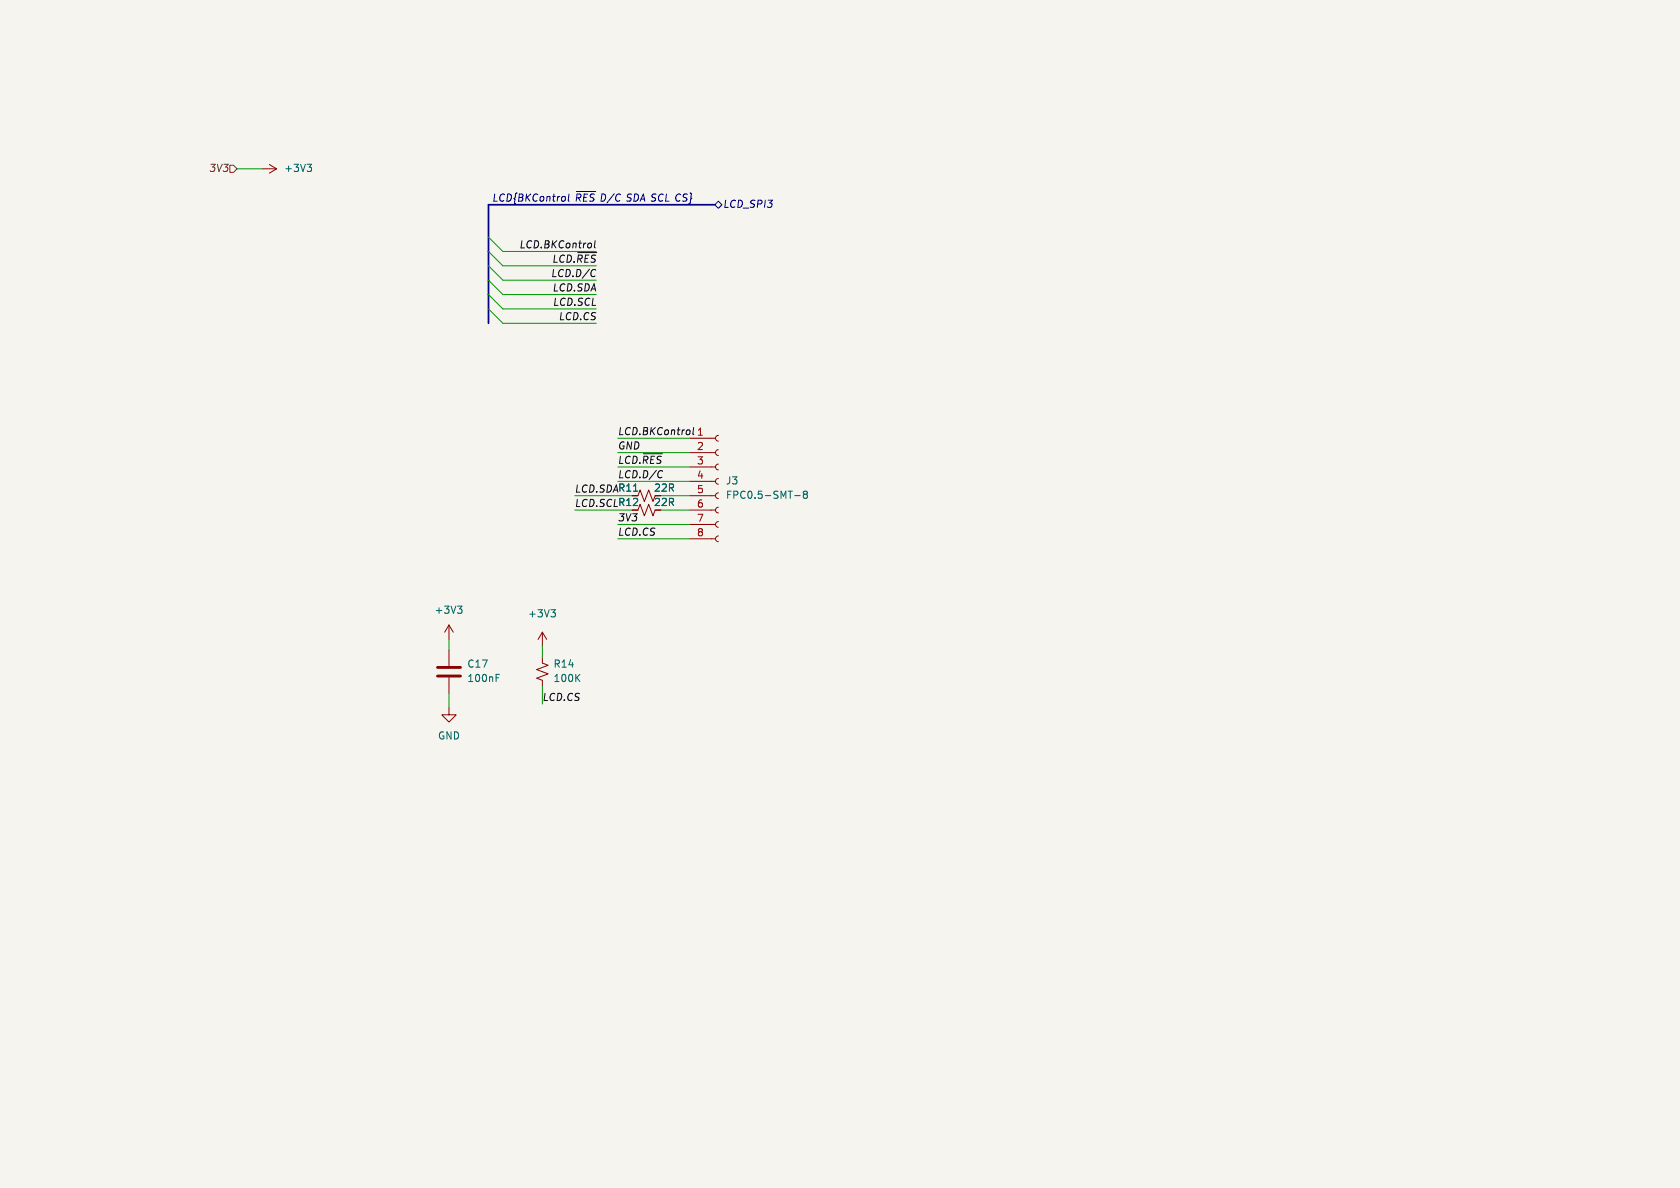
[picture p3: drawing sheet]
<svg xmlns="http://www.w3.org/2000/svg" width="297mm" height="210mm" viewBox="0 0 297 210" stroke-linecap="round" stroke-linejoin="round" font-family="sans-serif">
<path d="M0 0h297v210h-297z" fill="#f5f4ef" stroke="#f5f4ef" stroke-width=".18"/>
<g fill="none" stroke="#840000" stroke-width=".18">
<path d="M46.4 29.8h2.5M47.6 29.1l1.3 .7M48.9 29.8l-1.3 .8M121.9 77.5h4.6M127 79.5l-.3 .1-.2 .4 .1 .4 .4 .1M127 77l-.3 .1-.2 .4 .1 .3 .4 .2M111.8 87.6h1l.4-1 .7 2 .8-2 .7 2 .4-1M112.8 90.2l.4-1 .7 2 .8-2 .7 2 .4-1M121.9 95.3h4.6M121.9 92.7h4.6M121.9 90.2h4.6M121.9 87.6h4.6"/>
<path d="M121.9 85.1h4.6M121.9 82.6h4.6M121.9 80h4.6M127 94.7l-.3 .2-.2 .3 .1 .4 .4 .2M127 92.2l-.3 .1-.2 .4 .1 .4 .4 .1M127 89.7l-.3 .1-.2 .4 .1 .3 .4 .2M127 87.1l-.3 .2-.2 .3 .1 .4 .4 .1M127 84.6l-.3 .1-.2 .4 .1 .3 .4 .2M127 82l-.3 .2-.2 .3 .1 .4 .4 .2M79.4 110.5v2.5M79.4 114.9v2.8M79.4 119.8v2.8"/>
<path d="M79.4 110.5l-.8 1.3M79.4 110.5l.7 1.3M95.9 116.2v1l1 .4-2 .8 2 .7-2 .8 1 .4v1M95.9 111.8v2.5M95.9 111.8l-.8 1.2M95.9 111.8l.7 1.2M79.4 125.1v1.3h1.2l-1.2 1.2-1.3-1.2h1.3"/>
</g>
<path d="M77.3 119.5h4.1M77.3 118h4.1" fill="none" stroke="#840000" stroke-width=".51"/>
<path d="M54.3 29h.8l-.4 .5M54.8 29.5l.3 .3v.3l-.3 .2M140.5 87.6h1M142.3 87.4l-.3-.3 .3-.3h.2l.2 .3-.2 .3M142.3 87.4l-.3 .2v.3l.3 .2h.2l.2-.2v-.3l-.2-.2M142.3 87.4h.2M80.9 107.1h.8l-.5 .5M81.4 107.6l.3 .3v.3l-.3 .2M87.7 119.2h.6M97.4 107.8h.8l-.4 .5M97.9 108.3l.3 .2v.3l-.3 .3" fill="none" stroke="#006464" stroke-width=".18"/>
<path d="M40.6 29.2h.7l.6 .6-.6 .7h-.7z" fill="none" stroke="#725600" stroke-width=".18"/>
<path d="M99.9 34.8v.5M100.6 34.3l-.1 1.1 .1 .2M101.9 33.9h3.4M126.4 36.2l.6-.6 .6 .6-.6 .6z" fill="none" stroke="#000084" stroke-width=".18"/>
<path d="M102.1 44.6h3.4M104.5 43l.1 .2-.1 .5M105 47.6l.3 .2M105.2 48.8l-.3 .1M105.2 42.6l-.1 1 .1 .2M122.6 75.6l-.1 1.1 .2 .1M113.7 80.2h3.4M116.9 83.2l.2 .1" fill="none" stroke="#0f0f0f" stroke-width=".18"/>
<path d="M126.4 36.2h-40v21" fill="none" stroke="#000084" stroke-width=".3"/>
<g fill="none" stroke="#009600" stroke-width=".18">
<path d="M41.9 29.8h4.5M86.4 47l2.5 2.5h16.5M86.4 49.5l2.5 2.6h16.5M86.4 44.5l2.5 2.5h16.5M86.4 52.1l2.5 2.5h16.5M86.4 54.6l2.5 2.6h16.5M86.4 41.9l2.5 2.6h16.5M109.2 77.5h12.7M101.6 90.2h10.2M101.6 87.6h10.2M109.2 92.7h12.7M109.2 95.3h12.7"/>
<path d="M109.2 82.6h12.7M109.2 80h12.7M109.2 85.1h12.7M116.8 90.2h5.1M116.8 87.6h5.1M79.4 113v1.9M95.9 114.3v1.9M79.4 122.6v2.5M95.9 121.3v3.2"/>
</g>
<text font-size="1.8" fill="#725600" x="36.8" y="30.7">3V3</text>
<g font-size="1.8" fill="#006464">
<text x="50.2" y="30.7">+3V3</text>
<text x="109.2" y="87.2">R11</text>
<text x="128.3" y="85.9">J3</text>
<text x="128.3" y="88.5">FPC0.5-SMT-8</text>
<text x="76.8" y="108.8">+3V3</text>
<text x="93.3" y="109.4">+3V3</text>
<text x="82.6" y="118.3">C17</text>
<text x="97.8" y="118.3">R14</text>
<text x="82.6" y="120.8">100nF</text>
<text x="97.8" y="120.8">100K</text>
<text x="77.4" y="131">GND</text>
</g>
<g font-size="1.8" fill="#000084">
<text x="87" y="35.8">LCD{BKControl</text>
<text x="101.7" y="35.8">~{RES}</text>
<text x="106.2" y="35.8">D/C</text>
<text x="110.9" y="35.8">SDA SCL CS}</text>
<text x="127.8" y="37">LCD_SPI3</text>
</g>
<g font-size="1.8" fill="#0f0f0f">
<text x="91.7" y="44.1">LCD.BKControl</text>
<text x="97.3" y="46.6">LCD.~{RES}</text>
<text x="97.3" y="49.2">LCD.D/C</text>
<text x="97.5" y="51.7">LCD.SDA</text>
<text x="97.6" y="54.3">LCD.SCL</text>
<text x="98.6" y="56.8">LCD.CS</text>
<text x="109.2" y="77.1">LCD.BKControl</text>
<text x="109.2" y="82.2">LCD.~{RES}</text>
<text x="109.2" y="79.7">GND</text>
<text x="101.6" y="89.8">LCD.SCLR12</text>
<text x="101.6" y="87.3">LCD.SDAR11</text>
<text x="109.2" y="84.7">LCD.D/C</text>
<text x="109.2" y="92.4">3V3</text>
<text x="109.2" y="94.9">LCD.CS</text>
<text x="95.9" y="124.1">LCD.CS</text>
</g>
<g font-size="1.8" fill="#a90000">
<text x="123.2" y="77.2">1</text>
<text x="123.2" y="79.8">2</text>
<text x="123.2" y="82.3">3</text>
<text x="123.2" y="84.8">4</text>
<text x="123.2" y="87.4">5</text>
<text x="123.2" y="89.9">6</text>
<text x="123.2" y="92.5">7</text>
<text x="123.2" y="95">8</text>
</g>
<g font-size="1.8" fill="#840000">
<text x="109.2" y="89.7">R12</text>
<text x="115.6" y="89.7">22R</text>
<text x="115.6" y="87.2">22R</text>
</g>
</svg>
